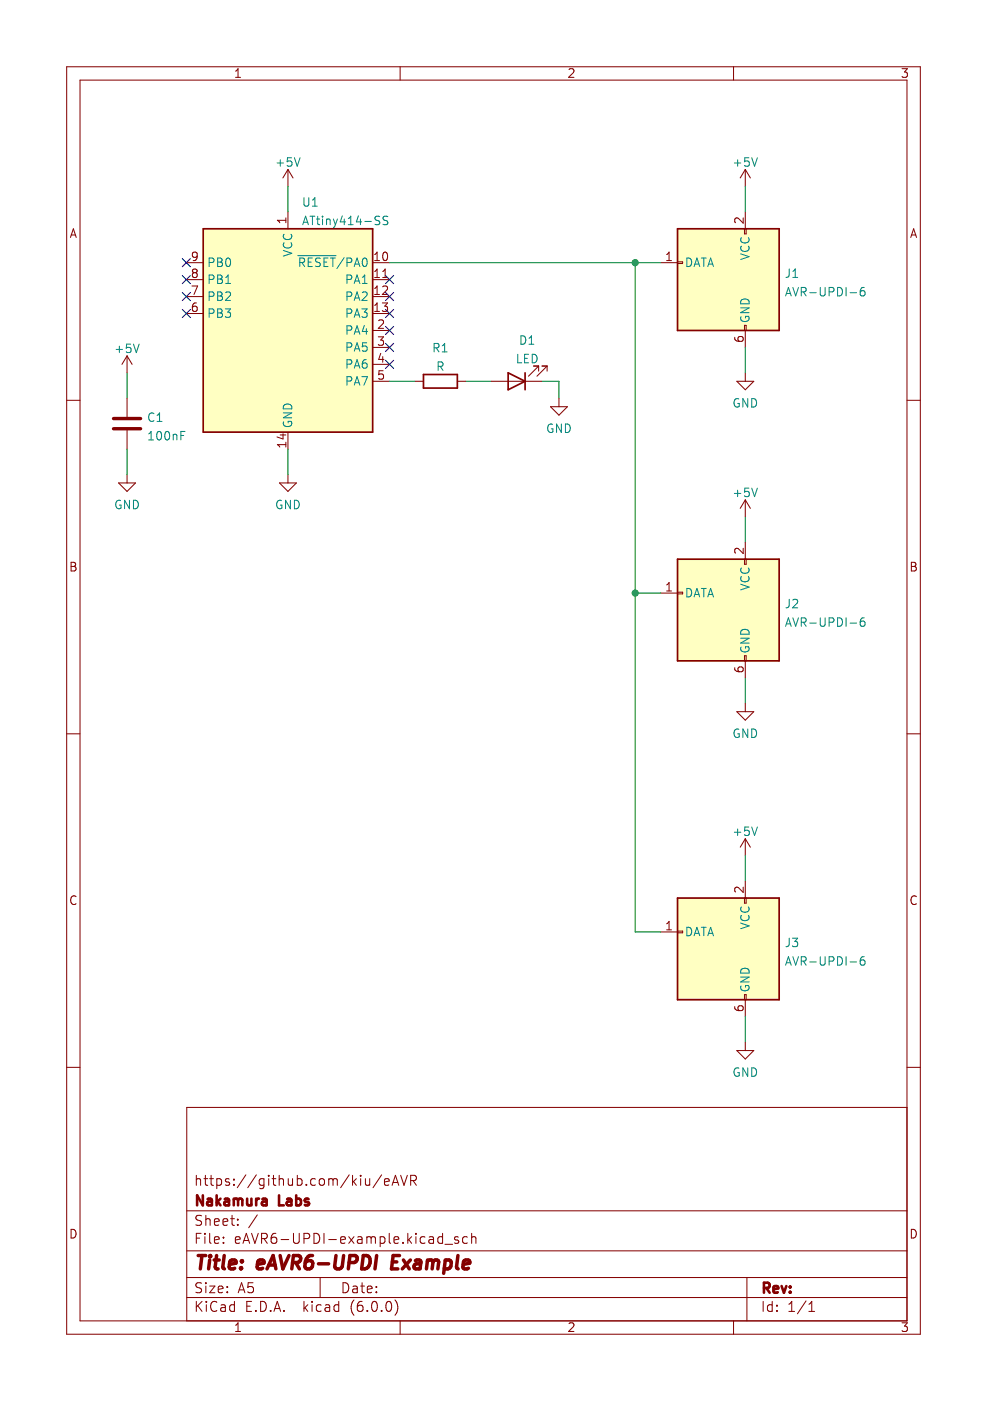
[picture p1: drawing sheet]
(kicad_sch (version 20211123) (generator eeschema)

 (paper "A5" portrait)

 (title_block
  (title "eAVR6-UPDI Example")
  (company "Nakamura Labs")
  (comment 1 "https://github.com/kiu/eAVR"))

 (lib_symbols
  (symbol "Connector:AVR-UPDI-6" (pin_names (offset 1.016)) (in_bom yes) (on_board yes)
   (property "Reference" "J" (id 0) (at -6.35 8.89 0) (effects (font (size 1.27 1.27)) (justify left)))
   (property "Value" "AVR-UPDI-6" (id 1) (at 0 8.89 0) (effects (font (size 1.27 1.27)) (justify left)))
   (property "Footprint" "" (id 2) (at -6.35 -1.27 90) (effects (font (size 1.27 1.27)) hide))
   (property "Datasheet" "https://www.microchip.com/webdoc/GUID-9D10622A-5C16-4405-B092-1BDD437B4976/index.html?GUID-9B349315-2842-4189-B88C-49F4E1055D7F" (id 3) (at -32.385 -13.97 0) (effects (font (size 1.27 1.27)) hide))
   (symbol "AVR-UPDI-6_0_1"
    (rectangle (start -2.667 -6.858) (end -2.413 -7.62) (stroke (width 0) (type default) (color 0 0 0 0)) (fill (type none)))
    (rectangle (start -2.667 7.62) (end -2.413 6.858) (stroke (width 0) (type default) (color 0 0 0 0)) (fill (type none)))
    (rectangle (start 7.62 2.667) (end 6.858 2.413) (stroke (width 0) (type default) (color 0 0 0 0)) (fill (type none)))
    (rectangle (start 7.62 7.62) (end -7.62 -7.62) (stroke (width 0.254) (type default) (color 0 0 0 0)) (fill (type background))))
   (symbol "AVR-UPDI-6_1_1"
    (pin passive line (at 10.16 2.54 180) (length 2.54) (name "DATA" (effects (font (size 1.27 1.27)))) (number "1" (effects (font (size 1.27 1.27)))))
    (pin passive line (at -2.54 10.16 270) (length 2.54) (name "VCC" (effects (font (size 1.27 1.27)))) (number "2" (effects (font (size 1.27 1.27)))))
    (pin no_connect line (at 7.62 0 180) (length 2.54) hide (name "NC" (effects (font (size 1.27 1.27)))) (number "3" (effects (font (size 1.27 1.27)))))
    (pin no_connect line (at 7.62 -2.54 180) (length 2.54) hide (name "NC" (effects (font (size 1.27 1.27)))) (number "4" (effects (font (size 1.27 1.27)))))
    (pin no_connect line (at 7.62 -5.08 180) (length 2.54) hide (name "NC" (effects (font (size 1.27 1.27)))) (number "5" (effects (font (size 1.27 1.27)))))
    (pin passive line (at -2.54 -10.16 90) (length 2.54) (name "GND" (effects (font (size 1.27 1.27)))) (number "6" (effects (font (size 1.27 1.27)))))))
  (symbol "Device:C" (pin_numbers hide) (pin_names (offset 0.254)) (in_bom yes) (on_board yes)
   (property "Reference" "C" (id 0) (at 0.635 2.54 0) (effects (font (size 1.27 1.27)) (justify left)))
   (property "Value" "C" (id 1) (at 0.635 -2.54 0) (effects (font (size 1.27 1.27)) (justify left)))
   (property "Footprint" "" (id 2) (at 0.9652 -3.81 0) (effects (font (size 1.27 1.27)) hide))
   (property "Datasheet" "~" (id 3) (at 0 0 0) (effects (font (size 1.27 1.27)) hide))
   (symbol "C_0_1"
    (polyline (pts (xy -2.032 -0.762) (xy 2.032 -0.762)) (stroke (width 0.508) (type default) (color 0 0 0 0)) (fill (type none)))
    (polyline (pts (xy -2.032 0.762) (xy 2.032 0.762)) (stroke (width 0.508) (type default) (color 0 0 0 0)) (fill (type none))))
   (symbol "C_1_1"
    (pin passive line (at 0 3.81 270) (length 2.794) (name "~" (effects (font (size 1.27 1.27)))) (number "1" (effects (font (size 1.27 1.27)))))
    (pin passive line (at 0 -3.81 90) (length 2.794) (name "~" (effects (font (size 1.27 1.27)))) (number "2" (effects (font (size 1.27 1.27)))))))
  (symbol "Device:LED" (pin_numbers hide) (pin_names (offset 1.016) hide) (in_bom yes) (on_board yes)
   (property "Reference" "D" (id 0) (at 0 2.54 0) (effects (font (size 1.27 1.27))))
   (property "Value" "LED" (id 1) (at 0 -2.54 0) (effects (font (size 1.27 1.27))))
   (property "Footprint" "" (id 2) (at 0 0 0) (effects (font (size 1.27 1.27)) hide))
   (property "Datasheet" "~" (id 3) (at 0 0 0) (effects (font (size 1.27 1.27)) hide))
   (symbol "LED_0_1"
    (polyline (pts (xy -1.27 -1.27) (xy -1.27 1.27)) (stroke (width 0.254) (type default) (color 0 0 0 0)) (fill (type none)))
    (polyline (pts (xy -1.27 0) (xy 1.27 0)) (stroke (width 0) (type default) (color 0 0 0 0)) (fill (type none)))
    (polyline (pts (xy 1.27 -1.27) (xy 1.27 1.27) (xy -1.27 0) (xy 1.27 -1.27)) (stroke (width 0.254) (type default) (color 0 0 0 0)) (fill (type none)))
    (polyline (pts (xy -3.048 -0.762) (xy -4.572 -2.286) (xy -3.81 -2.286) (xy -4.572 -2.286) (xy -4.572 -1.524)) (stroke (width 0) (type default) (color 0 0 0 0)) (fill (type none)))
    (polyline (pts (xy -1.778 -0.762) (xy -3.302 -2.286) (xy -2.54 -2.286) (xy -3.302 -2.286) (xy -3.302 -1.524)) (stroke (width 0) (type default) (color 0 0 0 0)) (fill (type none))))
   (symbol "LED_1_1"
    (pin passive line (at -3.81 0 0) (length 2.54) (name "K" (effects (font (size 1.27 1.27)))) (number "1" (effects (font (size 1.27 1.27)))))
    (pin passive line (at 3.81 0 180) (length 2.54) (name "A" (effects (font (size 1.27 1.27)))) (number "2" (effects (font (size 1.27 1.27)))))))
  (symbol "Device:R" (pin_numbers hide) (pin_names (offset 0)) (in_bom yes) (on_board yes)
   (property "Reference" "R" (id 0) (at 2.032 0 90) (effects (font (size 1.27 1.27))))
   (property "Value" "R" (id 1) (at 0 0 90) (effects (font (size 1.27 1.27))))
   (property "Footprint" "" (id 2) (at -1.778 0 90) (effects (font (size 1.27 1.27)) hide))
   (property "Datasheet" "~" (id 3) (at 0 0 0) (effects (font (size 1.27 1.27)) hide))
   (symbol "R_0_1"
    (rectangle (start -1.016 -2.54) (end 1.016 2.54) (stroke (width 0.254) (type default) (color 0 0 0 0)) (fill (type none))))
   (symbol "R_1_1"
    (pin passive line (at 0 3.81 270) (length 1.27) (name "~" (effects (font (size 1.27 1.27)))) (number "1" (effects (font (size 1.27 1.27)))))
    (pin passive line (at 0 -3.81 90) (length 1.27) (name "~" (effects (font (size 1.27 1.27)))) (number "2" (effects (font (size 1.27 1.27)))))))
  (symbol "MCU_Microchip_ATtiny:ATtiny414-SS" (in_bom yes) (on_board yes)
   (property "Reference" "U" (id 0) (at -12.7 16.51 0) (effects (font (size 1.27 1.27)) (justify left bottom)))
   (property "Value" "ATtiny414-SS" (id 1) (at 2.54 -16.51 0) (effects (font (size 1.27 1.27)) (justify left top)))
   (property "Footprint" "Package_SO:SOIC-14_3.9x8.7mm_P1.27mm" (id 2) (at 0 0 0) (effects (font (size 1.27 1.27) italic) hide))
   (property "Datasheet" "http://ww1.microchip.com/downloads/en/DeviceDoc/40001912A.pdf" (id 3) (at 0 0 0) (effects (font (size 1.27 1.27)) hide))
   (symbol "ATtiny414-SS_0_1"
    (rectangle (start -12.7 -15.24) (end 12.7 15.24) (stroke (width 0.254) (type default) (color 0 0 0 0)) (fill (type background))))
   (symbol "ATtiny414-SS_1_1"
    (pin power_in line (at 0 17.78 270) (length 2.54) (name "VCC" (effects (font (size 1.27 1.27)))) (number "1" (effects (font (size 1.27 1.27)))))
    (pin bidirectional line (at 15.24 10.16 180) (length 2.54) (name "~{RESET}/PA0" (effects (font (size 1.27 1.27)))) (number "10" (effects (font (size 1.27 1.27)))))
    (pin bidirectional line (at 15.24 7.62 180) (length 2.54) (name "PA1" (effects (font (size 1.27 1.27)))) (number "11" (effects (font (size 1.27 1.27)))))
    (pin bidirectional line (at 15.24 5.08 180) (length 2.54) (name "PA2" (effects (font (size 1.27 1.27)))) (number "12" (effects (font (size 1.27 1.27)))))
    (pin bidirectional line (at 15.24 2.54 180) (length 2.54) (name "PA3" (effects (font (size 1.27 1.27)))) (number "13" (effects (font (size 1.27 1.27)))))
    (pin power_in line (at 0 -17.78 90) (length 2.54) (name "GND" (effects (font (size 1.27 1.27)))) (number "14" (effects (font (size 1.27 1.27)))))
    (pin bidirectional line (at 15.24 0 180) (length 2.54) (name "PA4" (effects (font (size 1.27 1.27)))) (number "2" (effects (font (size 1.27 1.27)))))
    (pin bidirectional line (at 15.24 -2.54 180) (length 2.54) (name "PA5" (effects (font (size 1.27 1.27)))) (number "3" (effects (font (size 1.27 1.27)))))
    (pin bidirectional line (at 15.24 -5.08 180) (length 2.54) (name "PA6" (effects (font (size 1.27 1.27)))) (number "4" (effects (font (size 1.27 1.27)))))
    (pin bidirectional line (at 15.24 -7.62 180) (length 2.54) (name "PA7" (effects (font (size 1.27 1.27)))) (number "5" (effects (font (size 1.27 1.27)))))
    (pin bidirectional line (at -15.24 2.54 0) (length 2.54) (name "PB3" (effects (font (size 1.27 1.27)))) (number "6" (effects (font (size 1.27 1.27)))))
    (pin bidirectional line (at -15.24 5.08 0) (length 2.54) (name "PB2" (effects (font (size 1.27 1.27)))) (number "7" (effects (font (size 1.27 1.27)))))
    (pin bidirectional line (at -15.24 7.62 0) (length 2.54) (name "PB1" (effects (font (size 1.27 1.27)))) (number "8" (effects (font (size 1.27 1.27)))))
    (pin bidirectional line (at -15.24 10.16 0) (length 2.54) (name "PB0" (effects (font (size 1.27 1.27)))) (number "9" (effects (font (size 1.27 1.27)))))))
  (symbol "power:+5V" (power) (pin_names (offset 0)) (in_bom yes) (on_board yes)
   (property "Reference" "#PWR" (id 0) (at 0 -3.81 0) (effects (font (size 1.27 1.27)) hide))
   (property "Value" "+5V" (id 1) (at 0 3.556 0) (effects (font (size 1.27 1.27))))
   (property "Footprint" "" (id 2) (at 0 0 0) (effects (font (size 1.27 1.27)) hide))
   (property "Datasheet" "" (id 3) (at 0 0 0) (effects (font (size 1.27 1.27)) hide))
   (symbol "+5V_0_1"
    (polyline (pts (xy -0.762 1.27) (xy 0 2.54)) (stroke (width 0) (type default) (color 0 0 0 0)) (fill (type none)))
    (polyline (pts (xy 0 0) (xy 0 2.54)) (stroke (width 0) (type default) (color 0 0 0 0)) (fill (type none)))
    (polyline (pts (xy 0 2.54) (xy 0.762 1.27)) (stroke (width 0) (type default) (color 0 0 0 0)) (fill (type none))))
   (symbol "+5V_1_1"
    (pin power_in line (at 0 0 90) (length 0) hide (name "+5V" (effects (font (size 1.27 1.27)))) (number "1" (effects (font (size 1.27 1.27)))))))
  (symbol "power:GND" (power) (pin_names (offset 0)) (in_bom yes) (on_board yes)
   (property "Reference" "#PWR" (id 0) (at 0 -6.35 0) (effects (font (size 1.27 1.27)) hide))
   (property "Value" "GND" (id 1) (at 0 -3.81 0) (effects (font (size 1.27 1.27))))
   (property "Footprint" "" (id 2) (at 0 0 0) (effects (font (size 1.27 1.27)) hide))
   (property "Datasheet" "" (id 3) (at 0 0 0) (effects (font (size 1.27 1.27)) hide))
   (symbol "GND_0_1"
    (polyline (pts (xy 0 0) (xy 0 -1.27) (xy 1.27 -1.27) (xy 0 -2.54) (xy -1.27 -1.27) (xy 0 -1.27)) (stroke (width 0) (type default) (color 0 0 0 0)) (fill (type none))))
   (symbol "GND_1_1"
    (pin power_in line (at 0 0 270) (length 0) hide (name "GND" (effects (font (size 1.27 1.27)))) (number "1" (effects (font (size 1.27 1.27))))))))

 (junction (at 95.25 88.9) (diameter 0) (color 0 0 0 0))
 (junction (at 95.25 39.37) (diameter 0) (color 0 0 0 0))

 (no_connect (at 27.94 44.45))
 (no_connect (at 27.94 39.37))
 (no_connect (at 27.94 41.91))
 (no_connect (at 27.94 46.99))
 (no_connect (at 58.42 52.07))
 (no_connect (at 58.42 54.61))
 (no_connect (at 58.42 49.53))
 (no_connect (at 58.42 46.99))
 (no_connect (at 58.42 41.91))
 (no_connect (at 58.42 44.45))

 (wire (pts (xy 43.18 27.94) (xy 43.18 31.75)) (stroke (width 0) (type default) (color 0 0 0 0)))
 (wire (pts (xy 95.25 88.9) (xy 95.25 139.7)) (stroke (width 0) (type default) (color 0 0 0 0)))
 (wire (pts (xy 69.85 57.15) (xy 73.66 57.15)) (stroke (width 0) (type default) (color 0 0 0 0)))
 (wire (pts (xy 111.76 128.27) (xy 111.76 132.08)) (stroke (width 0) (type default) (color 0 0 0 0)))
 (wire (pts (xy 43.18 67.31) (xy 43.18 71.12)) (stroke (width 0) (type default) (color 0 0 0 0)))
 (wire (pts (xy 99.06 39.37) (xy 95.25 39.37)) (stroke (width 0) (type default) (color 0 0 0 0)))
 (wire (pts (xy 81.28 57.15) (xy 83.82 57.15)) (stroke (width 0) (type default) (color 0 0 0 0)))
 (wire (pts (xy 58.42 39.37) (xy 95.25 39.37)) (stroke (width 0) (type default) (color 0 0 0 0)))
 (wire (pts (xy 111.76 27.94) (xy 111.76 31.75)) (stroke (width 0) (type default) (color 0 0 0 0)))
 (wire (pts (xy 99.06 88.9) (xy 95.25 88.9)) (stroke (width 0) (type default) (color 0 0 0 0)))
 (wire (pts (xy 58.42 57.15) (xy 62.23 57.15)) (stroke (width 0) (type default) (color 0 0 0 0)))
 (wire (pts (xy 19.05 67.31) (xy 19.05 71.12)) (stroke (width 0) (type default) (color 0 0 0 0)))
 (wire (pts (xy 99.06 139.7) (xy 95.25 139.7)) (stroke (width 0) (type default) (color 0 0 0 0)))
 (wire (pts (xy 111.76 152.4) (xy 111.76 156.21)) (stroke (width 0) (type default) (color 0 0 0 0)))
 (wire (pts (xy 111.76 52.07) (xy 111.76 55.88)) (stroke (width 0) (type default) (color 0 0 0 0)))
 (wire (pts (xy 19.05 55.88) (xy 19.05 59.69)) (stroke (width 0) (type default) (color 0 0 0 0)))
 (wire (pts (xy 111.76 101.6) (xy 111.76 105.41)) (stroke (width 0) (type default) (color 0 0 0 0)))
 (wire (pts (xy 111.76 77.47) (xy 111.76 81.28)) (stroke (width 0) (type default) (color 0 0 0 0)))
 (wire (pts (xy 95.25 39.37) (xy 95.25 88.9)) (stroke (width 0) (type default) (color 0 0 0 0)))
 (wire (pts (xy 83.82 57.15) (xy 83.82 59.69)) (stroke (width 0) (type default) (color 0 0 0 0)))

 (symbol (lib_id "Connector:AVR-UPDI-6") (at 109.22 91.44 0) (mirror y) (unit 1) (in_bom yes) (on_board yes) (fields_autoplaced)
  (property "Reference" "J2" (id 0) (at 117.6019 90.5315 0) (effects (font (size 1.27 1.27)) (justify right)))
  (property "Value" "AVR-UPDI-6" (id 1) (at 117.6019 93.3066 0) (effects (font (size 1.27 1.27)) (justify right)))
  (property "Footprint" "eAVR:eAVR6-UPDI-FB" (id 2) (at 115.57 92.71 90) (effects (font (size 1.27 1.27)) hide))
  (property "Datasheet" "https://www.microchip.com/webdoc/GUID-9D10622A-5C16-4405-B092-1BDD437B4976/index.html?GUID-9B349315-2842-4189-B88C-49F4E1055D7F" (id 3) (at 141.605 105.41 0) (effects (font (size 1.27 1.27)) hide)) (pin "1") (pin "2") (pin "3") (pin "4") (pin "5") (pin "6"))

 (symbol (lib_id "Connector:AVR-UPDI-6") (at 109.22 41.91 0) (mirror y) (unit 1) (in_bom yes) (on_board yes) (fields_autoplaced)
  (property "Reference" "J1" (id 0) (at 117.6019 41.0015 0) (effects (font (size 1.27 1.27)) (justify right)))
  (property "Value" "AVR-UPDI-6" (id 1) (at 117.6019 43.7766 0) (effects (font (size 1.27 1.27)) (justify right)))
  (property "Footprint" "eAVR:eAVR6-UPDI-F" (id 2) (at 115.57 43.18 90) (effects (font (size 1.27 1.27)) hide))
  (property "Datasheet" "https://www.microchip.com/webdoc/GUID-9D10622A-5C16-4405-B092-1BDD437B4976/index.html?GUID-9B349315-2842-4189-B88C-49F4E1055D7F" (id 3) (at 141.605 55.88 0) (effects (font (size 1.27 1.27)) hide)) (pin "1") (pin "2") (pin "3") (pin "4") (pin "5") (pin "6"))

 (symbol (lib_id "power:+5V") (at 19.05 55.88 0) (unit 1) (in_bom yes) (on_board yes) (fields_autoplaced)
  (property "Reference" "#PWR01" (id 0) (at 19.05 59.69 0) (effects (font (size 1.27 1.27)) hide))
  (property "Value" "+5V" (id 1) (at 19.05 52.2755 0))
  (property "Footprint" "" (id 2) (at 19.05 55.88 0) (effects (font (size 1.27 1.27)) hide))
  (property "Datasheet" "" (id 3) (at 19.05 55.88 0) (effects (font (size 1.27 1.27)) hide)) (pin "1"))

 (symbol (lib_id "power:GND") (at 111.76 105.41 0) (mirror y) (unit 1) (in_bom yes) (on_board yes) (fields_autoplaced)
  (property "Reference" "#PWR09" (id 0) (at 111.76 111.76 0) (effects (font (size 1.27 1.27)) hide))
  (property "Value" "GND" (id 1) (at 111.76 109.9725 0))
  (property "Footprint" "" (id 2) (at 111.76 105.41 0) (effects (font (size 1.27 1.27)) hide))
  (property "Datasheet" "" (id 3) (at 111.76 105.41 0) (effects (font (size 1.27 1.27)) hide)) (pin "1"))

 (symbol (lib_id "power:+5V") (at 111.76 77.47 0) (mirror y) (unit 1) (in_bom yes) (on_board yes) (fields_autoplaced)
  (property "Reference" "#PWR08" (id 0) (at 111.76 81.28 0) (effects (font (size 1.27 1.27)) hide))
  (property "Value" "+5V" (id 1) (at 111.76 73.8655 0))
  (property "Footprint" "" (id 2) (at 111.76 77.47 0) (effects (font (size 1.27 1.27)) hide))
  (property "Datasheet" "" (id 3) (at 111.76 77.47 0) (effects (font (size 1.27 1.27)) hide)) (pin "1"))

 (symbol (lib_id "power:GND") (at 43.18 71.12 0) (unit 1) (in_bom yes) (on_board yes) (fields_autoplaced)
  (property "Reference" "#PWR04" (id 0) (at 43.18 77.47 0) (effects (font (size 1.27 1.27)) hide))
  (property "Value" "GND" (id 1) (at 43.18 75.6825 0))
  (property "Footprint" "" (id 2) (at 43.18 71.12 0) (effects (font (size 1.27 1.27)) hide))
  (property "Datasheet" "" (id 3) (at 43.18 71.12 0) (effects (font (size 1.27 1.27)) hide)) (pin "1"))

 (symbol (lib_id "power:GND") (at 111.76 156.21 0) (mirror y) (unit 1) (in_bom yes) (on_board yes) (fields_autoplaced)
  (property "Reference" "#PWR011" (id 0) (at 111.76 162.56 0) (effects (font (size 1.27 1.27)) hide))
  (property "Value" "GND" (id 1) (at 111.76 160.7725 0))
  (property "Footprint" "" (id 2) (at 111.76 156.21 0) (effects (font (size 1.27 1.27)) hide))
  (property "Datasheet" "" (id 3) (at 111.76 156.21 0) (effects (font (size 1.27 1.27)) hide)) (pin "1"))

 (symbol (lib_id "MCU_Microchip_ATtiny:ATtiny414-SS") (at 43.18 49.53 0) (unit 1) (in_bom yes) (on_board yes) (fields_autoplaced)
  (property "Reference" "U1" (id 0) (at 45.1994 30.3235 0) (effects (font (size 1.27 1.27)) (justify left)))
  (property "Value" "ATtiny414-SS" (id 1) (at 45.1994 33.0986 0) (effects (font (size 1.27 1.27)) (justify left)))
  (property "Footprint" "Package_SO:SOIC-14_3.9x8.7mm_P1.27mm" (id 2) (at 43.18 49.53 0) (effects (font (size 1.27 1.27) italic) hide))
  (property "Datasheet" "http://ww1.microchip.com/downloads/en/DeviceDoc/40001912A.pdf" (id 3) (at 43.18 49.53 0) (effects (font (size 1.27 1.27)) hide)) (pin "1") (pin "10") (pin "11") (pin "12") (pin "13") (pin "14") (pin "2") (pin "3") (pin "4") (pin "5") (pin "6") (pin "7") (pin "8") (pin "9"))

 (symbol (lib_id "power:GND") (at 19.05 71.12 0) (unit 1) (in_bom yes) (on_board yes) (fields_autoplaced)
  (property "Reference" "#PWR02" (id 0) (at 19.05 77.47 0) (effects (font (size 1.27 1.27)) hide))
  (property "Value" "GND" (id 1) (at 19.05 75.6825 0))
  (property "Footprint" "" (id 2) (at 19.05 71.12 0) (effects (font (size 1.27 1.27)) hide))
  (property "Datasheet" "" (id 3) (at 19.05 71.12 0) (effects (font (size 1.27 1.27)) hide)) (pin "1"))

 (symbol (lib_id "power:+5V") (at 43.18 27.94 0) (unit 1) (in_bom yes) (on_board yes) (fields_autoplaced)
  (property "Reference" "#PWR03" (id 0) (at 43.18 31.75 0) (effects (font (size 1.27 1.27)) hide))
  (property "Value" "+5V" (id 1) (at 43.18 24.3355 0))
  (property "Footprint" "" (id 2) (at 43.18 27.94 0) (effects (font (size 1.27 1.27)) hide))
  (property "Datasheet" "" (id 3) (at 43.18 27.94 0) (effects (font (size 1.27 1.27)) hide)) (pin "1"))

 (symbol (lib_id "Connector:AVR-UPDI-6") (at 109.22 142.24 0) (mirror y) (unit 1) (in_bom yes) (on_board yes) (fields_autoplaced)
  (property "Reference" "J3" (id 0) (at 117.6019 141.3315 0) (effects (font (size 1.27 1.27)) (justify right)))
  (property "Value" "AVR-UPDI-6" (id 1) (at 117.6019 144.1066 0) (effects (font (size 1.27 1.27)) (justify right)))
  (property "Footprint" "eAVR:eAVR6-UPDI-B" (id 2) (at 115.57 143.51 90) (effects (font (size 1.27 1.27)) hide))
  (property "Datasheet" "https://www.microchip.com/webdoc/GUID-9D10622A-5C16-4405-B092-1BDD437B4976/index.html?GUID-9B349315-2842-4189-B88C-49F4E1055D7F" (id 3) (at 141.605 156.21 0) (effects (font (size 1.27 1.27)) hide)) (pin "1") (pin "2") (pin "3") (pin "4") (pin "5") (pin "6"))

 (symbol (lib_id "power:+5V") (at 111.76 27.94 0) (mirror y) (unit 1) (in_bom yes) (on_board yes) (fields_autoplaced)
  (property "Reference" "#PWR06" (id 0) (at 111.76 31.75 0) (effects (font (size 1.27 1.27)) hide))
  (property "Value" "+5V" (id 1) (at 111.76 24.3355 0))
  (property "Footprint" "" (id 2) (at 111.76 27.94 0) (effects (font (size 1.27 1.27)) hide))
  (property "Datasheet" "" (id 3) (at 111.76 27.94 0) (effects (font (size 1.27 1.27)) hide)) (pin "1"))

 (symbol (lib_id "Device:LED") (at 77.47 57.15 180) (unit 1) (in_bom yes) (on_board yes)
  (property "Reference" "D1" (id 0) (at 79.0575 51.0245 0))
  (property "Value" "LED" (id 1) (at 79.0575 53.7996 0))
  (property "Footprint" "LED_SMD:LED_0805_2012Metric" (id 2) (at 77.47 57.15 0) (effects (font (size 1.27 1.27)) hide))
  (property "Datasheet" "~" (id 3) (at 77.47 57.15 0) (effects (font (size 1.27 1.27)) hide)) (pin "1") (pin "2"))

 (symbol (lib_id "power:GND") (at 83.82 59.69 0) (unit 1) (in_bom yes) (on_board yes) (fields_autoplaced)
  (property "Reference" "#PWR05" (id 0) (at 83.82 66.04 0) (effects (font (size 1.27 1.27)) hide))
  (property "Value" "GND" (id 1) (at 83.82 64.2525 0))
  (property "Footprint" "" (id 2) (at 83.82 59.69 0) (effects (font (size 1.27 1.27)) hide))
  (property "Datasheet" "" (id 3) (at 83.82 59.69 0) (effects (font (size 1.27 1.27)) hide)) (pin "1"))

 (symbol (lib_id "power:+5V") (at 111.76 128.27 0) (mirror y) (unit 1) (in_bom yes) (on_board yes) (fields_autoplaced)
  (property "Reference" "#PWR010" (id 0) (at 111.76 132.08 0) (effects (font (size 1.27 1.27)) hide))
  (property "Value" "+5V" (id 1) (at 111.76 124.6655 0))
  (property "Footprint" "" (id 2) (at 111.76 128.27 0) (effects (font (size 1.27 1.27)) hide))
  (property "Datasheet" "" (id 3) (at 111.76 128.27 0) (effects (font (size 1.27 1.27)) hide)) (pin "1"))

 (symbol (lib_id "power:GND") (at 111.76 55.88 0) (mirror y) (unit 1) (in_bom yes) (on_board yes) (fields_autoplaced)
  (property "Reference" "#PWR07" (id 0) (at 111.76 62.23 0) (effects (font (size 1.27 1.27)) hide))
  (property "Value" "GND" (id 1) (at 111.76 60.4425 0))
  (property "Footprint" "" (id 2) (at 111.76 55.88 0) (effects (font (size 1.27 1.27)) hide))
  (property "Datasheet" "" (id 3) (at 111.76 55.88 0) (effects (font (size 1.27 1.27)) hide)) (pin "1"))

 (symbol (lib_id "Device:R") (at 66.04 57.15 90) (unit 1) (in_bom yes) (on_board yes) (fields_autoplaced)
  (property "Reference" "R1" (id 0) (at 66.04 52.1675 90))
  (property "Value" "R" (id 1) (at 66.04 54.9426 90))
  (property "Footprint" "Resistor_SMD:R_0805_2012Metric" (id 2) (at 66.04 58.928 90) (effects (font (size 1.27 1.27)) hide))
  (property "Datasheet" "~" (id 3) (at 66.04 57.15 0) (effects (font (size 1.27 1.27)) hide)) (pin "1") (pin "2"))

 (symbol (lib_id "Device:C") (at 19.05 63.5 0) (unit 1) (in_bom yes) (on_board yes) (fields_autoplaced)
  (property "Reference" "C1" (id 0) (at 21.971 62.5915 0) (effects (font (size 1.27 1.27)) (justify left)))
  (property "Value" "100nF" (id 1) (at 21.971 65.3666 0) (effects (font (size 1.27 1.27)) (justify left)))
  (property "Footprint" "Capacitor_SMD:C_0805_2012Metric" (id 2) (at 20.0152 67.31 0) (effects (font (size 1.27 1.27)) hide))
  (property "Datasheet" "~" (id 3) (at 19.05 63.5 0) (effects (font (size 1.27 1.27)) hide)) (pin "1") (pin "2"))

 (sheet_instances (path "" (page "1")))

)
